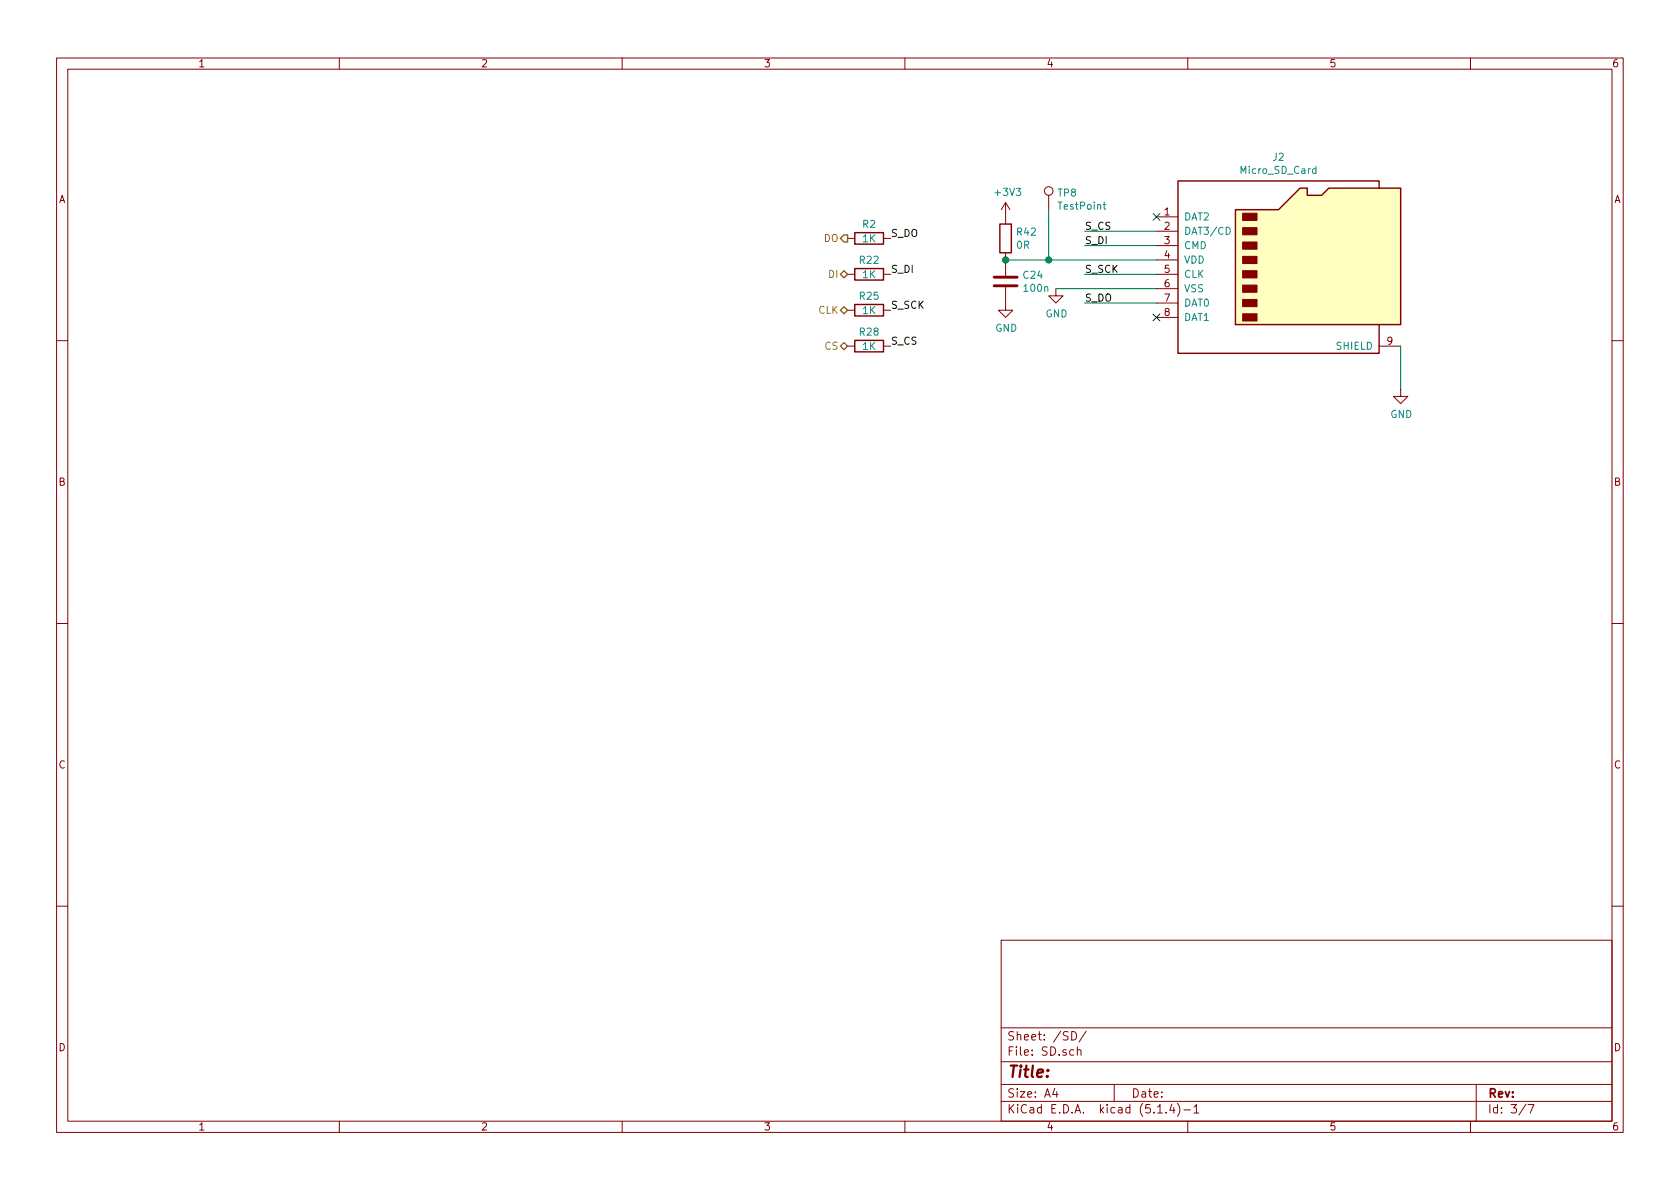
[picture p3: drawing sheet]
EESchema Schematic File Version 4
EELAYER 30 0
EELAYER END
$Descr A4 11693 8268
encoding utf-8
Sheet 3 7
Title ""
Date ""
Rev ""
Comp ""
Comment1 ""
Comment2 ""
Comment3 ""
Comment4 ""
$EndDescr
Text HLabel 5900 1650 0    50   Output ~ 0
DO
Text HLabel 5900 1900 0    50   BiDi ~ 0
DI
Text HLabel 5900 2150 0    50   BiDi ~ 0
CLK
Text HLabel 5900 2400 0    50   BiDi ~ 0
CS
$Comp
L HealthSense:Micro_SD_Card-Connector J2
U 1 1
P 8950 1800
AR Path="/5FCAF2ED" Ref="J2"  Part="1" 
AR Path="/5FC7DDC0/5FCAF2ED" Ref="J2"  Part="1" 
F 0 "J2" H 8900 2517 50  0000 C CNN
F 1 "Micro_SD_Card" H 8900 2426 50  0000 C CNN
F 2 "Connector_Card:microSD_HC_Wuerth_693072010801" H 10100 2100 50  0001 C CNN
F 3 "http://katalog.we-online.de/em/datasheet/693072010801.pdf" H 8950 1800 50  0001 C CNN
F 4 "693072010801" H 8950 1800 50  0001 C CNN "PartNumber"
F 5 "732-3820-1-ND" H 8950 1800 50  0001 C CNN "DigiKey"
	1    8950 1800
	1    0    0    -1  
$EndComp
Text Label 7550 2100 0    50   ~ 0
S_DO
Wire Wire Line
	7550 2100 8050 2100
NoConn ~ 8050 1500
NoConn ~ 8050 2200
Text Label 7550 1600 0    50   ~ 0
S_CS
Wire Wire Line
	7550 1600 8050 1600
Wire Wire Line
	7550 1900 8050 1900
Text Label 7550 1900 0    50   ~ 0
S_SCK
Text Label 7550 1700 0    50   ~ 0
S_DI
Wire Wire Line
	7550 1700 8050 1700
Wire Wire Line
	8050 1800 7300 1800
$Comp
L power:+3V3 #PWR0111
U 1 1
P 7000 1500
F 0 "#PWR0111" H 7000 1350 50  0001 C CNN
F 1 "+3V3" H 7015 1673 50  0000 C CNN
F 2 "" H 7000 1500 50  0001 C CNN
F 3 "" H 7000 1500 50  0001 C CNN
	1    7000 1500
	1    0    0    -1  
$EndComp
Wire Wire Line
	7350 2000 8050 2000
$Comp
L power:GND #PWR0112
U 1 1
P 7350 2000
F 0 "#PWR0112" H 7350 1750 50  0001 C CNN
F 1 "GND" H 7355 1827 50  0000 C CNN
F 2 "" H 7350 2000 50  0001 C CNN
F 3 "" H 7350 2000 50  0001 C CNN
	1    7350 2000
	1    0    0    -1  
$EndComp
$Comp
L Device:C C?
U 1 1
P 7000 1950
AR Path="/5FCB20F7" Ref="C?"  Part="1" 
AR Path="/5FC7DDC0/5FCB20F7" Ref="C24"  Part="1" 
F 0 "C24" H 7115 1996 50  0000 L CNN
F 1 "100n" H 7115 1905 50  0000 L CNN
F 2 "Capacitor_SMD:C_0603_1608Metric" H 7038 1800 50  0001 C CNN
F 3 "~" H 7000 1950 50  0001 C CNN
F 4 "CL10B104KB8NNNL" H 7000 1950 50  0001 C CNN "PartNumber"
	1    7000 1950
	1    0    0    -1  
$EndComp
Connection ~ 7000 1800
$Comp
L power:GND #PWR0113
U 1 1
P 7000 2100
F 0 "#PWR0113" H 7000 1850 50  0001 C CNN
F 1 "GND" H 7005 1927 50  0000 C CNN
F 2 "" H 7000 2100 50  0001 C CNN
F 3 "" H 7000 2100 50  0001 C CNN
	1    7000 2100
	1    0    0    -1  
$EndComp
$Comp
L Device:R R2
U 1 1
P 6050 1650
F 0 "R2" V 5950 1650 50  0000 C CNN
F 1 "1K" V 6050 1650 50  0000 C CNN
F 2 "Resistor_SMD:R_0603_1608Metric" V 5980 1650 50  0001 C CNN
F 3 "~" H 6050 1650 50  0001 C CNN
F 4 "CRGCQ0603J1K0" H 6050 1650 50  0001 C CNN "PartNumber"
	1    6050 1650
	0    1    1    0   
$EndComp
Text Label 6200 1900 0    50   ~ 0
S_DI
Text Label 6200 2400 0    50   ~ 0
S_CS
Text Label 6200 2150 0    50   ~ 0
S_SCK
$Comp
L Device:R R22
U 1 1
P 6050 1900
F 0 "R22" V 5950 1900 50  0000 C CNN
F 1 "1K" V 6050 1900 50  0000 C CNN
F 2 "Resistor_SMD:R_0603_1608Metric" V 5980 1900 50  0001 C CNN
F 3 "~" H 6050 1900 50  0001 C CNN
F 4 "CRGCQ0603J1K0" H 6050 1900 50  0001 C CNN "PartNumber"
	1    6050 1900
	0    1    1    0   
$EndComp
$Comp
L Device:R R25
U 1 1
P 6050 2150
F 0 "R25" V 5950 2150 50  0000 C CNN
F 1 "1K" V 6050 2150 50  0000 C CNN
F 2 "Resistor_SMD:R_0603_1608Metric" V 5980 2150 50  0001 C CNN
F 3 "~" H 6050 2150 50  0001 C CNN
F 4 "CRGCQ0603J1K0" H 6050 2150 50  0001 C CNN "PartNumber"
	1    6050 2150
	0    1    1    0   
$EndComp
$Comp
L Device:R R28
U 1 1
P 6050 2400
F 0 "R28" V 5950 2400 50  0000 C CNN
F 1 "1K" V 6050 2400 50  0000 C CNN
F 2 "Resistor_SMD:R_0603_1608Metric" V 5980 2400 50  0001 C CNN
F 3 "~" H 6050 2400 50  0001 C CNN
F 4 "CRGCQ0603J1K0" H 6050 2400 50  0001 C CNN "PartNumber"
	1    6050 2400
	0    1    1    0   
$EndComp
Text Label 6200 1650 0    50   ~ 0
S_DO
$Comp
L power:GND #PWR0121
U 1 1
P 9750 2700
F 0 "#PWR0121" H 9750 2450 50  0001 C CNN
F 1 "GND" H 9755 2527 50  0000 C CNN
F 2 "" H 9750 2700 50  0001 C CNN
F 3 "" H 9750 2700 50  0001 C CNN
	1    9750 2700
	1    0    0    -1  
$EndComp
Wire Wire Line
	9750 2400 9750 2700
$Comp
L Device:R R42
U 1 1
P 7000 1650
F 0 "R42" H 7070 1696 50  0000 L CNN
F 1 "0R" H 7070 1605 50  0000 L CNN
F 2 "Resistor_SMD:R_0402_1005Metric" V 6930 1650 50  0001 C CNN
F 3 "~" H 7000 1650 50  0001 C CNN
F 4 "RMCF0402ZT0R00" H 7000 1650 50  0001 C CNN "PartNumber"
	1    7000 1650
	1    0    0    -1  
$EndComp
$Comp
L Connector:TestPoint TP8
U 1 1
P 7300 1450
F 0 "TP8" H 7358 1568 50  0000 L CNN
F 1 "TestPoint" H 7358 1477 50  0000 L CNN
F 2 "TestPoint:TestPoint_Pad_D1.0mm" H 7500 1450 50  0001 C CNN
F 3 "~" H 7500 1450 50  0001 C CNN
	1    7300 1450
	1    0    0    -1  
$EndComp
Wire Wire Line
	7300 1450 7300 1800
Connection ~ 7300 1800
Wire Wire Line
	7300 1800 7000 1800
$EndSCHEMATC
